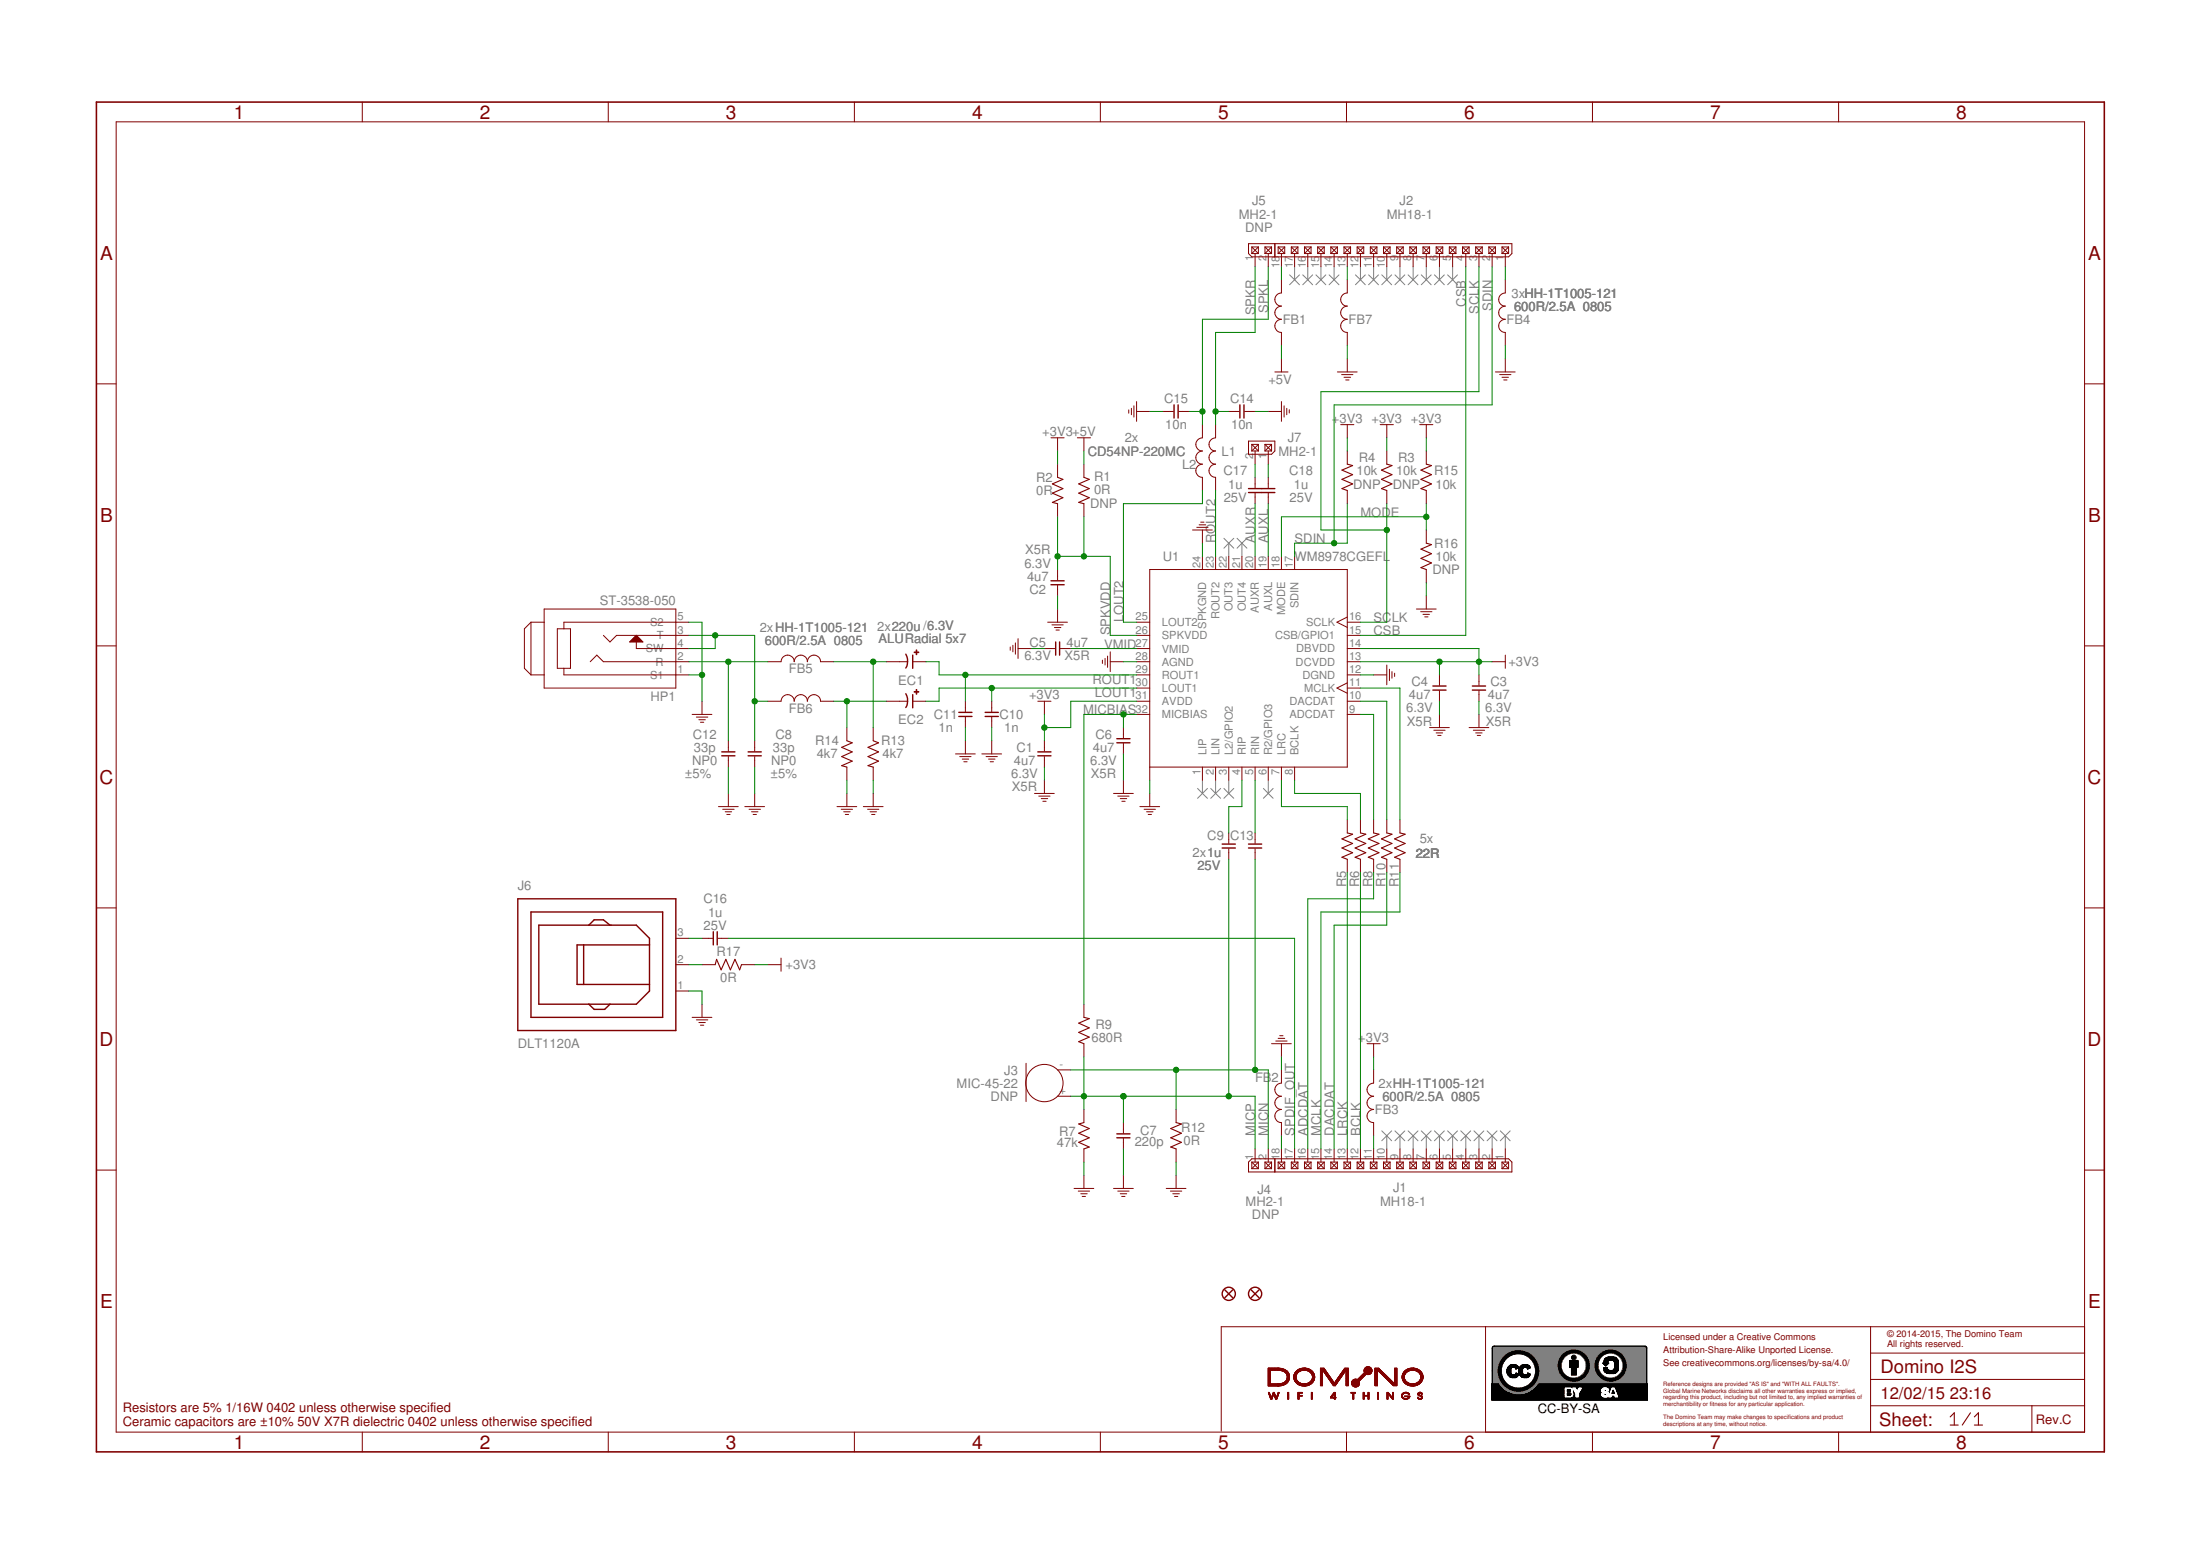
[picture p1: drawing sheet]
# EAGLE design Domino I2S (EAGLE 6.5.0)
DATABASE: ./../Common/BOM/Domino_DB.txt; DRAWN: M.STEMPIN; REV: B
PORT1 (NC): BOM: EXCLUDE
PORT2 (NC): BOM: EXCLUDE
PORT3 (NC): BOM: EXCLUDE
PORT4 (NC): BOM: EXCLUDE
PORT5 (NC): BOM: EXCLUDE
PORT6 (NC): BOM: EXCLUDE
PORT7 (NC): BOM: EXCLUDE
PORT8 (NC): BOM: EXCLUDE
PORT9 (NC): BOM: EXCLUDE
PORT10 (NC): BOM: EXCLUDE
PORT11 (NC): BOM: EXCLUDE
PORT12 (NC): BOM: EXCLUDE
PORT13 (NC): BOM: EXCLUDE
PORT14 (NC): BOM: EXCLUDE
PORT15 (NC): BOM: EXCLUDE
PORT16 (NC): BOM: EXCLUDE
PORT17 (NC): BOM: EXCLUDE
PORT18 (NC): BOM: EXCLUDE
PORT19 (NC): BOM: EXCLUDE
PORT22 (NC): BOM: EXCLUDE
PORT23 (NC): BOM: EXCLUDE
PORT24 (NC): BOM: EXCLUDE
PORT25 (NC): BOM: EXCLUDE
PORT26 (NC): BOM: EXCLUDE
PORT27 (NC): BOM: EXCLUDE
PORT28 (NC): BOM: EXCLUDE
PORT29 (NC): BOM: EXCLUDE
PORT30 (NC): BOM: EXCLUDE

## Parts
C1  4u7  CAP_0402  [C0402]
C2  4u7  CAP_0402  [C0402]
C3  4u7  CAP_0402  [C0402]
C4  4u7  CAP_0402  [C0402]
C5  4u7  CAP_0402  [C0402]
C6  4u7  CAP_0402  [C0402]
C7  220p  CAP_0402  [C0402]
C8  33p  CAP_0402  [C0402]
C9  1u  CAP_0402  [C0402]
C10  1n  CAP_0402  [C0402]
C11  1n  CAP_0402  [C0402]
C12  33p  CAP_0402  [C0402]
C13  1u  CAP_0402  [C0402]
C14  10n  CAP_0402  [C0402]
C15  10n  CAP_0402  [C0402]
C16  1u  CAP_0402  [C0402]
C17  1u  CAP_0402  [C0402]
C18  1u  CAP_0402  [C0402]
CC-BY-SA101  CC-BY-SA_LOGO  [CC-BY-SA_LOGO]
EC1  220u  CPOL_E2-5X7  [E2-5]
EC2  220u  CPOL_E2-5X7  [E2-5]
F1  FIDUCIAL  [FIDUCIAL]
F2  FIDUCIAL  [FIDUCIAL]
FB1  HH-1T1005-121  FB_0805  [FB0805]
FB2  HH-1T1005-121  FB_0805  [FB0805]
FB3  HH-1T1005-121  FB_0805  [FB0805]
FB4  HH-1T1005-121  FB_0805  [FB0805]
FB5  HH-1T1005-121  FB_0805  [FB0805]
FB6  HH-1T1005-121  FB_0805  [FB0805]
FB7  HH-1T1005-121  FB_0805  [FB0805]
HP1  ST-3538-050  [ST-3538-050]
J1  MH18-1  [MH18-1-0.1]
J2  MH18-1  [MH18-1-0.1]
J3  MIC-45-22  [MIC-45-22]
J4  MH2-1  [MH2-1-0.1]
J5  MH2-1  [MH2-1-0.1]
J6  DLT1120A  [DLT1120A]
J7  MH2-1  [MH2-1-0.1]
L1  CD54NP-220MC  [CD54]
L2  CD54NP-220MC  [CD54]
R1  0R  RES_0402  [R0402]
R2  0R  RES_0402  [R0402]
R3  10k  RES_0402  [R0402]
R4  10k  RES_0402  [R0402]
R5  22R  RES_0402  [R0402]
R6  22R  RES_0402  [R0402]
R7  47k  RES_0402  [R0402]
R8  22R  RES_0402  [R0402]
R9  680R  RES_0402  [R0402]
R10  22R  RES_0402  [R0402]
R11  22R  RES_0402  [R0402]
R12  0R  RES_0402  [R0402]
R13  4k7  RES_0402  [R0402]
R14  4k7  RES_0402  [R0402]
R15  10k  RES_0402  [R0402]
R16  10k  RES_0402  [R0402]
R17  0R  RES_0402  [R0402]
S101  DOMINO_LOGO  [DOMINO_LOGO]
U1  WM8978CGEFL  [QFN-32_EP_5X5]

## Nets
+3V3: C1.1 C3.1 C4.1 FB3.2 R2.1 R3.2 R4.2 R15.2 R17.1 U1.13(DCVDD) U1.14(DBVDD) U1.31(AVDD)
+5V: FB1.1 R1.1
ADCDAT: J1.16 R8.1
AUXL: C18.2 U1.19(AUXL)
AUXR: C17.2 U1.20(AUXR)
BCLK: J1.12 R6.1
CSB: J2.4 U1.15(CSB/GPIO1)
DACDAT: J1.14 R10.1
GND: C1.2 C2.1 C3.2 C4.2 C5.1 C6.2 C7.2 C8.1 C10.2 C11.2 C12.1 C14.2 C15.2 FB2.2 FB4.1 FB7.1 HP1.1(S1) HP1.5(S2) J6.1(GND) R7.1 R12.1 R13.2 R14.2 R16.1 U1.12(DGND) U1.24(SPKGND) U1.28(AGND) U1.PAD
LOUT1: C10.1 EC2.1(+) U1.30(LOUT1)
LOUT2: L2.1 U1.25(LOUT2)
LRCK: J1.13 R5.1
MCLK: J1.15 R11.1
MICBIAS: C6.1 R9.2 U1.32(MICBIAS)
MICN: C13.2 J3.- J4.2 R12.2
MICP: C7.1 C9.2 J3.+ J4.1 R7.2 R9.1
MODE: R15.1 R16.2 U1.18(MODE)
N$1: R5.2 U1.7(LRC)
N$2: R6.2 U1.8(BCLK)
N$3: R8.2 U1.9(ADCDAT)
N$4: R10.2 U1.10(DACDAT)
N$5: R11.2 U1.11(MCLK)
N$6: C9.1 U1.4(RIP)
N$7: C13.1 U1.5(RIN)
N$8: C16.1 J6.3(VIN)
N$9: J6.2(VCC) R17.2
N$10: FB2.1 J1.18
N$11: FB1.2 J2.18
N$12: EC1.2(-) FB5.2 R13.1
N$13: EC2.2(-) FB6.2 R14.1
N$14: FB3.1 J1.11
N$15: FB7.2 J2.13
N$16: C8.2 FB6.1 HP1.3(T) HP1.4(SW)
N$17: C12.2 FB5.1 HP1.2(R)
N$18: FB4.2 J2.1
N$19: C17.1 J7.2
N$20: C18.1 J7.1
ROUT1: C11.1 EC1.1(+) U1.29(ROUT1)
ROUT2: L1.1 U1.23(ROUT2)
SCLK: J2.3 R3.1 U1.16(SCLK)
SDIN: J2.2 R4.1 U1.17(SDIN)
SPDIF_OUT: C16.2 J1.17
SPKL: C15.1 J5.2 L2.2
SPKR: C14.1 J5.1 L1.2
SPKVDD: C2.2 R1.2 R2.2 U1.26(SPKVDD)
VMID: C5.2 U1.27(VMID)
Unconnected: J1.1 J1.2 J1.3 J1.4 J1.5 J1.6 J1.7 J1.8 J1.9 J1.10 J2.5 J2.6 J2.7 J2.8 J2.9 J2.10 J2.11 J2.12 J2.14 J2.15 J2.16 J2.17 U1.1(LIP) U1.2(LIN) U1.3(L2/GPIO2) U1.6(R2/GPIO3) U1.21(OUT4) U1.22(OUT3)

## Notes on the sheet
- 3x
- 2x
- 2x | /
- 2x
- 5x
- 2x
- 2x
- Licensed under a Creative Commons
- © 2014-2015, The Domino Team
  All rights reserved.
- Attribution-Share-Alike Unported License.
- See creativecommons.org/licenses/by-sa/4.0/
- Reference designs are provided "AS IS" and "WITH ALL FAULTS".
- Global Marine Networks disclaims all other warranties express or implied,
- regarding this product, including but not limited to, any implied warranties of
- merchantibility or fitness for any particular application.
- Resistors are 5% 1/16W 0402 unless otherwise specified
- The Domino Team may make changes to specifications and product
- Ceramic capacitors are ±10% 50V X7R dielectric 0402 unless otherwise specified | descriptions at any time, without notice. | Rev.

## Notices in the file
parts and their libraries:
Domino: See creativecommons.org/licenses/by-sa/4.0/ for details.
Domino: See creativecommons.org/licenses/by-sa/3.0/ for details.
